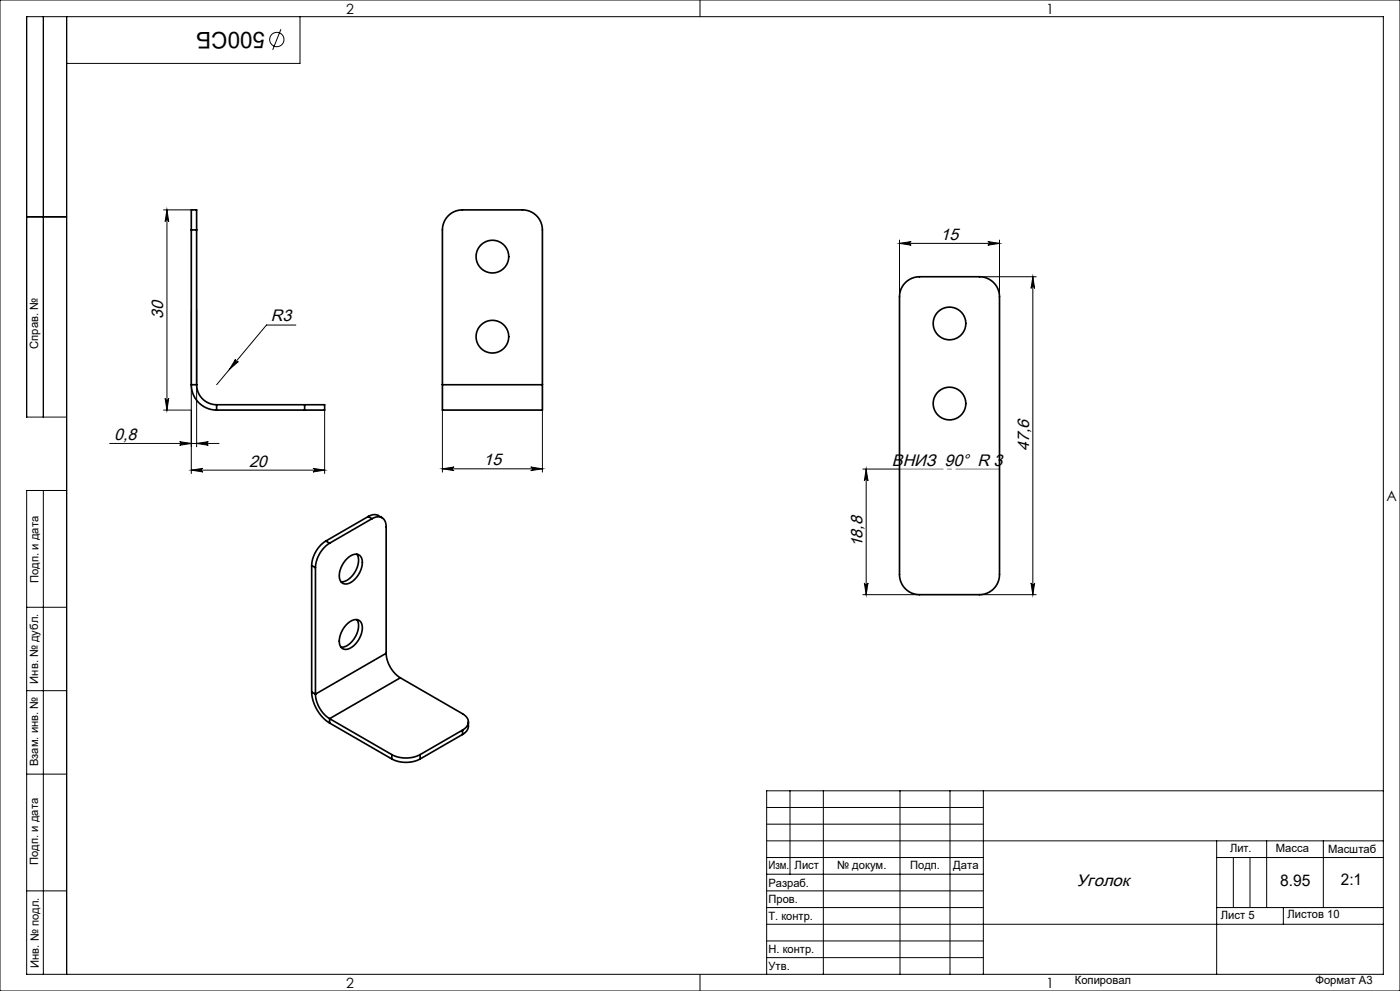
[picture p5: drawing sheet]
<svg xmlns="http://www.w3.org/2000/svg" width="420mm" height="297mm" viewBox="0 0 420 297" stroke-linecap="round" stroke-linejoin="round" font-family="sans-serif">
<g fill="none" stroke="#000" stroke-width=".3">
<path d="M0 0h420v297h-420zM13 5v120M20 5v287M84.3 8.8l-2.5 6.1M90 5v14h-70M210 0v5M8 65h12M49.1 62.9h8.3M50.1 62.9v60M50.1 62.9l.5 3.5a.54 .54 0 0 0-.5-.5 .54 .54 0 0 0-.6 .5zM269.9 72.9l3.5-.5a.54 .54 0 0 0-.6 .5 .54 .54 0 0 0 .6 .6zM269.9 71.9v68.7h-11"/>
<path d="M269.9 72.9h30M296.4 72.4l3.5 .5-3.5 .6a.54 .54 0 0 0 .5-.6 .54 .54 0 0 0-.5-.5zM299.9 71.9v68.7M57.4 92.9v49M59 92.9v41M88.8 97.4h-8.9l-14.9 17.9M293.9 82.9h17M309.9 82.9l.5 3.5a.54 .54 0 0 0-.5-.5 .54 .54 0 0 0-.6 .5zM309.9 82.9v95.3M49.5 119.4a.54 .54 0 0 0 .6 .5 .54 .54 0 0 0 .5-.5l-.5 3.5zM70.7 107.7a.54 .54 0 0 0 .1 .7 .54 .54 0 0 0 .7 0l-2.7 2.3zM20 125h-12v-120h407v287h-407v-145h12"/>
<path d="M32.9 132.9h32.8M49.1 122.9h8.3M53.9 132.4l3.5 .5-3.5 .5a.54 .54 0 0 0 .5-.5 .54 .54 0 0 0-.5-.5zM59 132.9l3.5-.5a.54 .54 0 0 0-.5 .5 .54 .54 0 0 0 .5 .5zM97.4 122.9v19M132.7 122.9v18.6M159.2 140l3.5 .5-3.5 .5a.54 .54 0 0 0 .5-.5 .54 .54 0 0 0-.5-.5zM162.7 122.9v18.6M13 147v145M57.4 140.9l3.5-.5a.54 .54 0 0 0-.5 .5 .54 .54 0 0 0 .5 .5zM57.4 140.9h40M93.9 140.4l3.5 .5-3.5 .5a.54 .54 0 0 0 .5-.5 .54 .54 0 0 0-.5-.5z"/>
<path d="M132.7 140.5l3.5-.5a.54 .54 0 0 0-.5 .5 .54 .54 0 0 0 .5 .5zM132.7 140.5h30M259.9 140.6l.5 3.5a.54 .54 0 0 0-.5-.5 .54 .54 0 0 0-.6 .5zM259.9 140.6v37.6M258.9 178.2h16.9M259.3 174.7a.54 .54 0 0 0 .6 .5 .54 .54 0 0 0 .5-.5l-.5 3.5zM293.9 178.2h17M309.3 174.7a.54 .54 0 0 0 .6 .5 .54 .54 0 0 0 .5-.5l-.5 3.5zM8 182h12M8 207h12M8 232h12M237 237v25"/>
<path d="M247 237v55M270 237v55M285 237v55M295 237v55M415 237h-185v55M230 257h65M230 242h65M230 247h65M230 252h185M365 252v40M365 257h50M370 257v15"/>
<path d="M375 257v15M380 252v20M397 252v20M8 267h12M230 262h65M230 267h65M230 272h65M230 277h185M365 272h50M385 272v5M210 292v5M230 282h65"/>
<path d="M230 287h65"/>
<circle cx="83" cy="11.8" r="2.15"/>
</g>
<path d="M299.9 140.6h-30" fill="none" stroke="#808080" stroke-width=".3" stroke-dasharray="15.2 1.3 1.3 1.3" stroke-dashoffset="2.1"/>
<g fill="#000">
<path d="M296.4 72.4l3.5 .5-3.5 .6a.54 .54 0 0 0 .5-.6 .54 .54 0 0 0-.5-.5zM269.9 72.9l3.5-.5a.54 .54 0 0 0-.6 .5 .54 .54 0 0 0 .6 .6z"/>
<path d="M309.9 82.9l.5 3.5a.54 .54 0 0 0-.5-.5 .54 .54 0 0 0-.6 .5zM309.3 174.7a.54 .54 0 0 0 .6 .5 .54 .54 0 0 0 .5-.5l-.5 3.5z"/>
<path d="M49.5 119.4a.54 .54 0 0 0 .6 .5 .54 .54 0 0 0 .5-.5l-.5 3.5zM50.1 62.9l.5 3.5a.54 .54 0 0 0-.5-.5 .54 .54 0 0 0-.6 .5z"/>
<path d="M70.7 107.7l-1.9 3 2.7-2.3a.54 .54 0 0 1-.7 0 .54 .54 0 0 1-.1-.7zM53.9 132.4l3.5 .5-3.5 .5a.54 .54 0 0 0 .5-.5 .54 .54 0 0 0-.5-.5zM59 132.9l3.5-.5a.54 .54 0 0 0-.5 .5 .54 .54 0 0 0 .5 .5z"/>
<path d="M93.9 140.4l3.5 .5-3.5 .5a.54 .54 0 0 0 .5-.5 .54 .54 0 0 0-.5-.5zM57.4 140.9l3.5-.5a.54 .54 0 0 0-.5 .5 .54 .54 0 0 0 .5 .5z"/>
<path d="M159.2 140l3.5 .5-3.5 .5a.54 .54 0 0 0 .5-.5 .54 .54 0 0 0-.5-.5zM132.7 140.5l3.5-.5a.54 .54 0 0 0-.5 .5 .54 .54 0 0 0 .5 .5z"/>
<path d="M259.9 140.6l.5 3.5a.54 .54 0 0 0-.5-.5 .54 .54 0 0 0-.6 .5zM259.3 174.7a.54 .54 0 0 0 .6 .5 .54 .54 0 0 0 .5-.5l-.5 3.5z"/>
</g>
<g fill="none" stroke="#000" stroke-width=".5">
<path d="M57.4 68.9v-6h1.6v6M57.4 68.9v46.4M57.4 68.9h1.6M59 68.9v46.4M271.6 84.7l1.3-1 2.2-.7 18.8-.1a6 6 0 0 1 6 6v83.3a6 6 0 0 1-6 6h-18a6 6 0 0 1-6-6v-83.3l.4-2.3zM57.4 115.3a7.6 7.6 0 0 0 7.6 7.6M57.4 115.3h1.6M59 115.3a6 6 0 0 0 6 6M132.7 115.3v7.6h30v-7.6M132.7 115.3v-46.4a6 6 0 0 1 6-6h18a6 6 0 0 1 6 6v46.4M132.7 115.3h30M65 121.3v1.6"/>
<path d="M65 121.3h26.4M65 122.9h26.4M91.4 121.3h6v1.6h-6M91.4 121.3v1.6M110.5 154.8a3.2 3.2 0 0 1 4.1 .4M110.5 154.8l1.1 .7M110.5 154.8l-12.8 7.3M111.6 155.5a2.59 2.59 0 0 1 3-.3 2.59 2.59 0 0 1 1.2 2.7v37.9M111.6 155.5l-12.7 7.3M93.5 169.5l1.1 .6M93.5 169.5v37.9M94.6 170.1v37.9"/>
<path d="M97.7 162.1a9.4 9.4 0 0 0-4.2 7.4M97.7 162.1l1.2 .7M98.9 162.8a9.4 9.4 0 0 0-4.3 7.3M104 167.5a2.76 2.76 0 0 1 4.3-.7 6.4 6.4 0 0 1-2.5 7.4 2.25 2.25 0 0 1-3.8-.5 6.9 6.9 0 0 1 2-6.2zM107.1 166.1a6.2 6.2 0 0 1-2.2 7.3l-1.3 .8-1.3 .2M104.3 186.9a2.56 2.56 0 0 1 4.1-.3 6.6 6.6 0 0 1-4.6 8 2.23 2.23 0 0 1-2-3 7.9 7.9 0 0 1 2.5-4.7zM107.1 185.7a6.2 6.2 0 0 1-2.2 7.3l-1.3 .8-1.3 .2M115.8 195.8a9.4 9.4 0 0 0 4.3 7.3M115.8 195.8l-21.2 12.2M93.5 207.4a11.9 11.9 0 0 0 5.4 9.3M93.5 207.4l1.1 .6M94.6 208a9.4 9.4 0 0 0 4.3 7.4"/>
<path d="M98.9 215.4l18.6 10.8M98.9 215.4v1.3M98.9 216.7l18.6 10.8M120.1 203.1l18.7 10.8a2.59 2.59 0 0 1 1.7 2.5 2.59 2.59 0 0 1-1.7 2.4M120.1 203.1l-21.2 12.3M138.8 218.8l-12.8 7.4M138.8 218.8v1.3M140.5 216.4a3.2 3.2 0 0 1-1.7 3.7M117.5 226.2a9.4 9.4 0 0 0 8.5 0M117.5 227.5a9.4 9.4 0 0 0 8.5 0M117.5 226.2v1.3M126 226.2v1.3"/>
<path d="M138.8 220.1l-12.8 7.4"/>
<circle cx="147.7" cy="76.9" r="4.9"/>
<circle cx="284.9" cy="96.9" r="4.9"/>
<circle cx="147.7" cy="100.9" r="4.9"/>
<circle cx="284.9" cy="120.9" r="4.9"/>
</g>
<text font-size="6.9" x="79.5" y="9.5" transform="rotate(-180 79.5 9.5)">500СБ</text>
<g font-size="5">
<text x="282.2" y="71.9">15</text>
<text x="49" y="95.6" transform="rotate(-90 49 95.6)">30</text>
<text x="81.3" y="96.3">R3</text>
<text x="34.2" y="131.8">0,8</text>
<text x="308.8" y="135.3" transform="rotate(-90 308.8 135.3)">47,6</text>
<text x="74.7" y="139.8">20</text>
<text x="145" y="139.4">15</text>
<text x="267.6" y="139.5">ВНИЗ 90° R 3</text>
<text x="258.8" y="164.1" transform="rotate(-90 258.8 164.1)">18,8</text>
<text x="323" y="265.7">Уголок</text>
</g>
<g font-size="4.8">
<text x="384" y="265.6">8.95</text>
<text x="402.3" y="265.3">2:1</text>
</g>
<g font-size="4.2">
<text x="103.8" y="4.2">2</text>
<text x="313.8" y="4.2">1</text>
<text x="415.9" y="150.2">A</text>
<text x="103.8" y="296.2">2</text>
<text x="313.8" y="296.2">1</text>
</g>
<g font-size="3.4">
<text x="11.5" y="104.5" transform="rotate(-90 11.5 104.5)">Справ. №</text>
<text x="11.6" y="174.7" transform="rotate(-90 11.6 174.7)">Подп. и дата</text>
<text x="11.4" y="204.9" transform="rotate(-90 11.4 204.9)">Инв. № дубл.</text>
<text x="11.4" y="229.6" transform="rotate(-90 11.4 229.6)">Взам. инв. №</text>
<text x="369" y="255.5">Лит.</text>
<text x="382.8" y="255.5">Масса</text>
<text x="398.4" y="255.6">Масштаб</text>
<text x="11.4" y="259.2" transform="rotate(-90 11.4 259.2)">Подп. и дата</text>
<text x="230.5" y="260.5">Изм.</text>
<text x="238.4" y="260.4">Лист</text>
<text x="251.1" y="260.4">№ докум.</text>
<text x="273" y="260.4">Подп.</text>
<text x="286" y="260.4">Дата</text>
<text x="230.5" y="265.7">Разраб.</text>
<text x="230.5" y="275.7">Т. контр.</text>
<text x="230.6" y="270.7">Пров.</text>
<text x="366.2" y="275.3">Лист 5</text>
<text x="386.3" y="275.2">Листов 10</text>
<text x="230.6" y="285.7">Н. контр.</text>
<text x="11.6" y="290" transform="rotate(-90 11.6 290)">Инв. № подл.</text>
<text x="230.6" y="290.7">Утв.</text>
<text x="322.5" y="295">Копировал</text>
<text x="394.6" y="295">Формат А3</text>
</g>
</svg>
